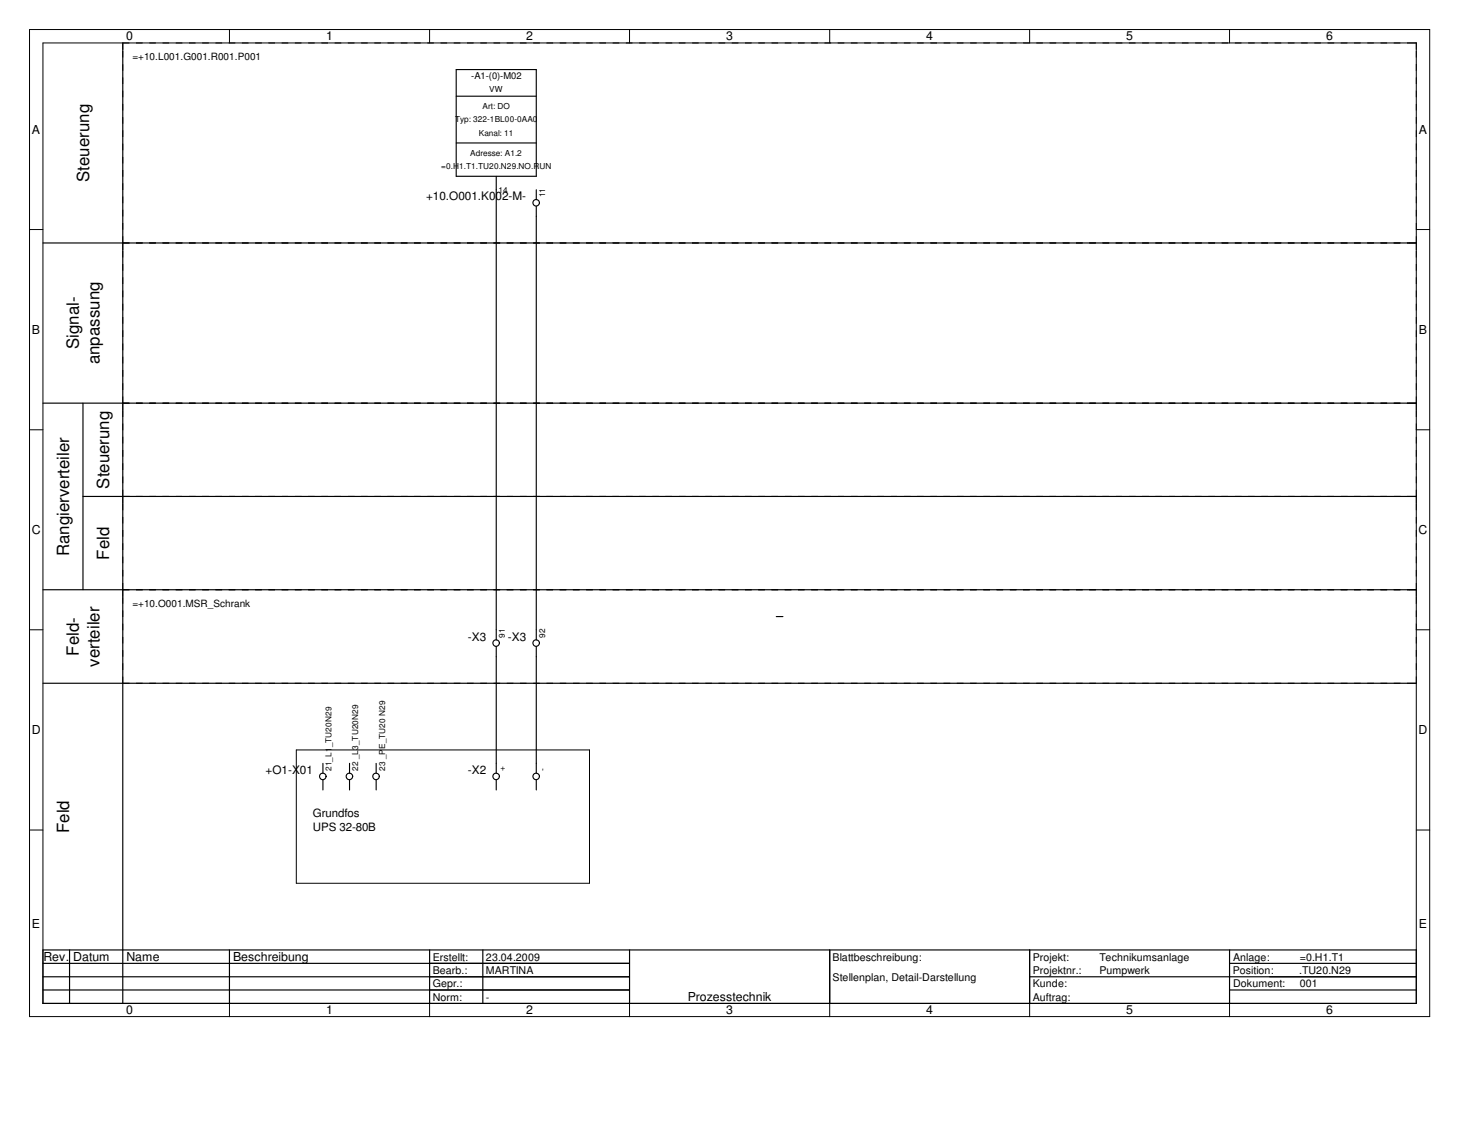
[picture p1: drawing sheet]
<svg xmlns="http://www.w3.org/2000/svg" width="279mm" height="216mm" viewBox="0 0 279 216" stroke-linecap="round" stroke-linejoin="round" font-family="sans-serif">
<g fill="none" stroke="#000" stroke-width=".19">
<path d="M5.6 5.6h265v186.8h-265zM8.1 8.1h260v181.8h-260zM23.2 8.1v1.3M43.4 5.6v2.5M81.3 5.6v2.5M119.2 5.6v2.5M157.1 5.6v2.5M194.9 5.6v2.5M232.7 5.6v2.5M5.6 43.4h2.5M23.2 46v1.2M266.8 46h1.3"/>
<path d="M268.1 43.4h2.5M23.2 76.3v1.2M266.8 76.3h1.3M5.6 81.3h2.5M23.2 93.9v1.3M266.8 93.9h1.3M268.1 81.3h2.5M5.6 119.2h2.5M23.2 111.6v1.3M266.8 111.6h1.3M268.1 119.2h2.5M266.8 129.3h1.3"/>
<path d="M5.6 157.1h2.5M56.1 141.9h55.5v25.2h-55.5zM268.1 157.1h2.5M43.4 189.9v2.5M81.3 189.9v2.5M119.2 189.9v2.5M157.1 189.9v2.5M194.9 189.9v2.5M232.7 189.9v2.5"/>
</g>
<g fill="none" stroke="#000" stroke-width=".22">
<path d="M23.2 8.1v181.8M8.1 46h260M8.1 76.3h260M15.7 76.3v35.3M15.7 93.9h252.4M8.1 111.6h260M8.1 129.3h260M8.1 179.7h260v10.2h-260zM13.2 179.7v10.2M43.4 179.7v10.2M81.3 179.7v10.2M91.4 179.7v10.2"/>
<path d="M119.2 179.7v10.2M157.1 179.7v10.2M194.9 179.7v10.2M232.7 179.7v10.2M8.1 184.8h111.1M8.1 182.3h111.1M8.1 187.3h111.1M194.9 184.8h73.2M232.7 182.3h35.4M232.7 187.3h35.4"/>
</g>
<g fill="none" stroke="#000" stroke-width=".19" stroke-dasharray="1.3 1.3" stroke-linecap="butt">
<path d="M23.2 8.1h243.6M23.2 46h243.6M23.2 46v-36.6M268.1 46v-36.6M23.2 76.3h243.6M23.2 76.3v-29.1M268.1 76.3v-29.1M23.2 93.9h243.6M23.2 93.9v-16.4M268.1 93.9v-16.4M23.2 111.6h243.6M23.2 111.6v-16.4"/>
<path d="M268.1 111.6v-16.4M23.2 129.3h243.6M23.2 129.3v-16.4M268.1 129.3v-16.4"/>
</g>
<g fill="none" stroke="#000" stroke-width=".21">
<path d="M86.4 13.2h15.1v20.2h-15.1zM86.4 18.2h15.1M86.4 27.1h15.1M93.9 33.4v87.7M101.5 35.9v1.9M101.5 39v82.1M146.9 116.7h1.3M93.9 122.3v24M101.5 122.3v24M61.1 144.4v1.9M61.1 147.6v1.9M66.2 144.4v1.9"/>
<path d="M66.2 147.6v1.9M71.2 144.4v1.9M71.2 147.6v1.9M93.9 147.6v1.9M101.5 147.6v1.9"/>
<circle cx="101.5" cy="38.4" r=".62"/>
<circle cx="93.9" cy="121.7" r=".62"/>
<circle cx="101.5" cy="121.7" r=".62"/>
<circle cx="61.1" cy="146.9" r=".62"/>
<circle cx="66.1" cy="146.9" r=".62"/>
<circle cx="71.2" cy="146.9" r=".62"/>
<circle cx="93.9" cy="146.9" r=".62"/>
<circle cx="101.5" cy="146.9" r=".62"/>
</g>
<g font-size="3.2">
<text x="16.9" y="34.4" transform="rotate(-90 16.9 34.4)">Steuerung</text>
<text x="14.9" y="66.1" transform="rotate(-90 14.9 66.1)">Signal-</text>
<text x="18.8" y="69" transform="rotate(-90 18.8 69)">anpassung</text>
<text x="20.7" y="92.5" transform="rotate(-90 20.7 92.5)">Steuerung</text>
<text x="13.1" y="105.2" transform="rotate(-90 13.1 105.2)">Rangierverteiler</text>
<text x="20.7" y="105.9" transform="rotate(-90 20.7 105.9)">Feld</text>
<text x="14.9" y="124.1" transform="rotate(-90 14.9 124.1)">Feld-</text>
<text x="18.8" y="126.2" transform="rotate(-90 18.8 126.2)">verteiler</text>
<text x="13.1" y="157.6" transform="rotate(-90 13.1 157.6)">Feld</text>
</g>
<g font-size="2.3">
<text x="23.9" y="7.7">0</text>
<text x="61.7" y="7.7">1</text>
<text x="99.6" y="7.7">2</text>
<text x="137.5" y="7.7">3</text>
<text x="175.3" y="7.7">4</text>
<text x="213.2" y="7.7">5</text>
<text x="251" y="7.7">6</text>
<text x="6.1" y="25.4">A</text>
<text x="268.6" y="25.4">A</text>
<text x="6.1" y="63.2">B</text>
<text x="268.6" y="63.2">B</text>
<text x="6" y="101.1">C</text>
<text x="268.5" y="101.1">C</text>
<text x="6" y="138.9">D</text>
<text x="268.5" y="138.9">D</text>
<text x="6.1" y="175.6">E</text>
<text x="268.6" y="175.6">E</text>
<text x="8.2" y="181.9">Rev. Datum</text>
<text x="23.9" y="181.9">Name</text>
<text x="44.1" y="181.9">Beschreibung</text>
<text x="23.9" y="191.9">0</text>
<text x="61.7" y="191.9">1</text>
<text x="99.6" y="191.9">2</text>
<text x="130.2" y="189.4">Prozesstechnik</text>
<text x="137.5" y="191.9">3</text>
<text x="175.3" y="191.9">4</text>
<text x="213.2" y="191.9">5</text>
<text x="251" y="191.9">6</text>
</g>
<g font-size="2.2">
<text x="80.6" y="37.9">+10.O001.K002-M-</text>
<text x="88.6" y="121.2">-X3</text>
<text x="96.1" y="121.2">-X3</text>
<text x="50.3" y="146.4">+O1-X01</text>
<text x="88.6" y="146.4">-X2</text>
<text x="59.2" y="154.6">Grundfos</text>
<text x="59.2" y="157.3">UPS 32-80B</text>
</g>
<g font-size="2">
<text x="81.9" y="184.3">Bearb.:</text>
<text x="81.9" y="181.8">Erstellt:</text>
<text x="92" y="181.8">23.04.2009</text>
<text x="92" y="184.3">MARTINA</text>
<text x="157.6" y="185.5">Stellenplan, Detail-Darstellung</text>
<text x="157.6" y="181.8">Blattbeschreibung:</text>
<text x="195.5" y="181.8">Projekt:</text>
<text x="195.5" y="184.3">Projektnr.:</text>
<text x="208.1" y="181.8">Technikumsanlage</text>
<text x="208.1" y="184.3">Pumpwerk</text>
<text x="233.3" y="184.3">Position:</text>
<text x="233.4" y="181.8">Anlage:</text>
<text x="246" y="184.3">.TU20.N29</text>
<text x="246" y="181.8">=0.H1.T1</text>
<text x="81.9" y="186.8">Gepr.:</text>
<text x="81.9" y="189.4">Norm:</text>
<text x="92" y="189.4">-</text>
<text x="195.5" y="186.8">Kunde:</text>
<text x="195.5" y="189.4">Auftrag:</text>
<text x="233.4" y="186.8">Dokument:</text>
<text x="246" y="186.8">001</text>
</g>
<g font-size="1.9">
<text x="25.1" y="11.3">=+10.L001.G001.R001.P001</text>
<text x="25.1" y="114.8">=+10.O001.MSR_Schrank</text>
</g>
<text font-size="1.8" x="89.2" y="15">-A1-(0)-M02</text>
<g font-size="1.6">
<text x="92.6" y="17.5">VW</text>
<text x="86.1" y="23.2">Typ: 322-1BL00-0AA0</text>
<text x="91.4" y="20.7">Art: DO</text>
<text x="89" y="29.5">Adresse: A1.2</text>
<text x="90.6" y="25.7">Kanal: 11</text>
<text x="83.5" y="32">=0.H1.T1.TU20.N29.NO.RUN</text>
<text x="94.4" y="36.4">14</text>
<text x="103.2" y="37.3" transform="rotate(-90 103.2 37.3)">11</text>
<text x="95.6" y="120.6" transform="rotate(-90 95.6 120.6)">91</text>
<text x="103.2" y="120.6" transform="rotate(-90 103.2 120.6)">92</text>
<text x="62.8" y="145.9" transform="rotate(-90 62.8 145.9)">21_L1_TU20N29</text>
<text x="67.8" y="145.9" transform="rotate(-90 67.8 145.9)">22 _L3_TU20N29</text>
<text x="72.9" y="145.9" transform="rotate(-90 72.9 145.9)">23 _PE_TU20 N29</text>
<text x="95.6" y="145.9" transform="rotate(-90 95.6 145.9)">+</text>
<text x="103.2" y="145.9" transform="rotate(-90 103.2 145.9)">-</text>
</g>
</svg>
